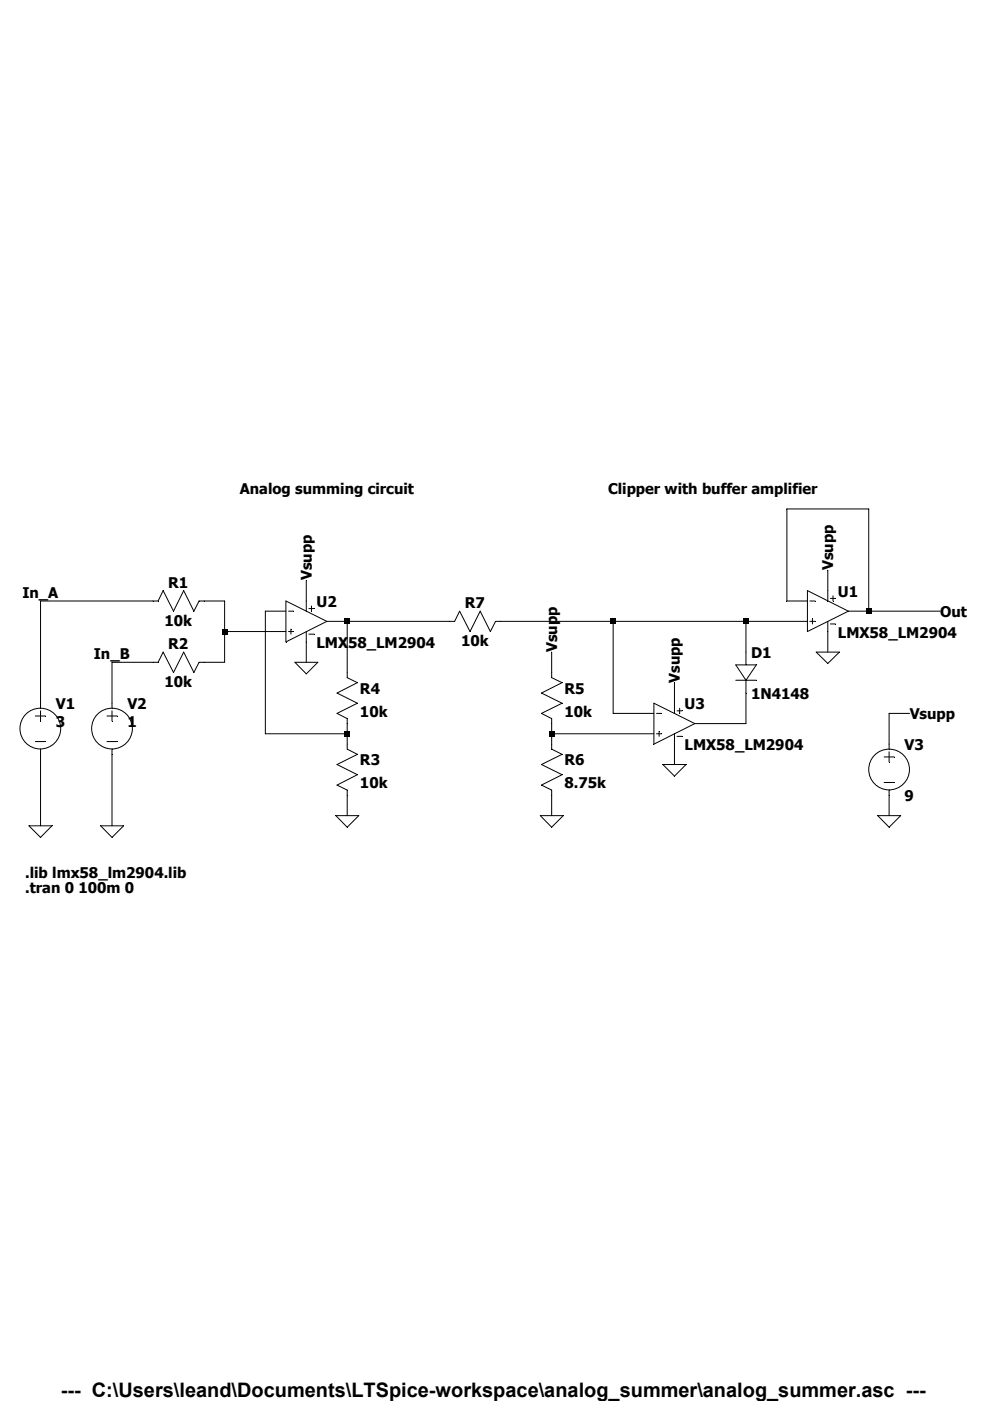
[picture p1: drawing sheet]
<svg xmlns="http://www.w3.org/2000/svg" width="210mm" height="297mm" viewBox="0 0 210 297" stroke-linecap="round" stroke-linejoin="round" font-family="sans-serif">
<g fill="none" stroke="#000" stroke-width=".21">
<path d="M47.6 133.9h13M60.6 127.4l8.7 4.3-8.7 4.4zM60.6 129.6h-4.3v26h17.3M61.2 129.6h1M61.2 133.9h1M61.7 133.4v1.1M64.9 123.1v6.5M64.9 133.9v6.5M65.5 129h1.1M65.5 134.5h1.1M66 128.5v1.1M69.3 131.7h27.1l1.1-2.1 2.2 4.3 2.1-4.3 2.2 4.3 1.1-2.2h66.1"/>
<path d="M73.6 131.7v12l2.2 1-4.3 2.2 4.3 2.2-4.3 2.2 2.1 1.1v6.4l2.2 1.1-4.3 2.2 4.3 2.2-4.3 2.2 2.1 1v5.4M117 138.3v5.4l2.2 1-4.4 2.2 4.4 2.2-4.4 2.2 2.2 1.1v6.4l2.2 1.1-4.4 2.2 4.4 2.2-4.4 2.2 2.2 1v5.4M130 131.7v19.6h8.6M158.2 131.7v9.3M171.2 127.4h-4.4v-19.5h17.4v21.7M171.2 125.2l8.7 4.4-8.7 4.3zM171.7 127.4h1.1M171.7 131.7h1.1M172.3 131.2v1.1M173.1 138.3h4.9l-2.5 2.4zM175.5 120.9v6.5M175.5 131.7v6.6"/>
<path d="M176.1 126.9h1M176.1 132.3h1M176.6 126.3v1.1M179.9 129.6h19.4M7.5 151.8h2.2M7.5 157.2h2.2M8.6 150.2v-22.8h24.9l1.1-2.2 2.2 4.4 2.1-4.4 2.2 4.4 1.1-2.2h5.4v13h-5.4l-1.1 2.2-2.2-4.3-2.1 4.3-2.2-4.3-1.1 2.1h-9.8v9.8M8.6 150.7v2.2M8.6 158.8v16.3M22.7 151.8h2.1M22.7 157.2h2.1M23.7 150.7v2.2"/>
<path d="M23.7 158.8v16.3M62.5 140.4h4.9l-2.5 2.5zM117 155.6h21.6M138.6 149.1l8.7 4.3-8.7 4.4zM139.2 151.3h1.1M139.2 155.6h1.1M139.7 155.1v1M143 144.7v6.6M143 155.6v6.5M143.6 150.7h1M143.6 156.1h1M144.1 150.2v1.1"/>
<path d="M156 144.2h4.4M156 141h4.4l-2.2 3.2zM158.2 144.2v9.2h-10.9M188.5 159.4v2.1M192.9 151.3h-4.4v7.5M6.1 175.1h4.9l-2.4 2.4zM21.3 175.1h4.9l-2.5 2.4zM71.2 172.9h4.9l-2.5 2.5zM114.6 172.9h4.8l-2.4 2.5zM140.5 162.1h5l-2.5 2.4zM186.1 172.9h4.9l-2.5 2.5zM187.5 160.5h2.1"/>
<path d="M187.5 165.9h2.1M188.5 167.5v5.4"/>
<circle cx="8.5" cy="154.5" r="4.3"/>
<circle cx="23.7" cy="154.5" r="4.3"/>
<circle cx="188.5" cy="163.1" r="4.3"/>
</g>
<path d="M47.1 133.3h1.1v1.2h-1.1zM73.1 131.2h1.1v1.1h-1.1zM129.5 131.2h1.1v1.1h-1.1zM157.6 131.2h1.1v1.1h-1.1zM183.6 129h1.2v1.2h-1.2zM73.1 155h1.1v1.2h-1.1zM116.4 155h1.2v1.2h-1.2z" fill="#000"/>
<text font-size="4.2" x="12.9" y="296.3">--- C:\Users\leand\Documents\LTSpice-workspace\analog_summer\analog_summer.asc ---</text>
<g font-size="3.1">
<text x="50.8" y="104.8">Analog summing circuit</text>
<text x="128.9" y="104.8">Clipper with buffer amplifier</text>
<text x="35.7" y="124.6">R1</text>
<text x="66.1" y="123.1" transform="rotate(-90 66.1 123.1)">Vsupp</text>
<text x="176.7" y="120.9" transform="rotate(-90 176.7 120.9)">Vsupp</text>
<text x="4.7" y="126.8">In_A</text>
<text x="67.1" y="128.7">U2</text>
<text x="98.6" y="128.9">R7</text>
<text x="177.7" y="126.5">U1</text>
<text x="199.3" y="130.9">Out</text>
<text x="34.9" y="132.7">10k</text>
<text x="35.7" y="137.6">R2</text>
<text x="67.1" y="137.4">LMX58_LM2904</text>
<text x="97.7" y="137">10k</text>
<text x="177.7" y="135.2">LMX58_LM2904</text>
<text x="19.9" y="139.8">In_B</text>
<text x="118.1" y="138.3" transform="rotate(-90 118.1 138.3)">Vsupp</text>
<text x="159.3" y="139.5">D1</text>
<text x="34.9" y="145.7">10k</text>
<text x="76.3" y="147.1">R4</text>
<text x="119.7" y="147.1">R5</text>
<text x="144.1" y="144.7" transform="rotate(-90 144.1 144.7)">Vsupp</text>
<text x="159.3" y="148.2">1N4148</text>
<text x="11.9" y="154.1">3</text>
<text x="11.9" y="150.4">V1</text>
<text x="27" y="154.1">1</text>
<text x="27" y="150.4">V2</text>
<text x="76.3" y="152">10k</text>
<text x="119.7" y="152">10k</text>
<text x="145.2" y="150.4">U3</text>
<text x="192.9" y="152.5">Vsupp</text>
<text x="145.2" y="159">LMX58_LM2904</text>
<text x="191.8" y="159">V3</text>
<text x="76.3" y="162.3">R3</text>
<text x="76.3" y="167.2">10k</text>
<text x="119.7" y="162.3">R6</text>
<text x="119.7" y="167.2">8.75k</text>
<text x="191.8" y="169.9">9</text>
<text x="5.3" y="186.1">.lib lmx58_lm2904.lib</text>
<text x="5.3" y="189.4">.tran 0 100m 0</text>
</g>
</svg>
